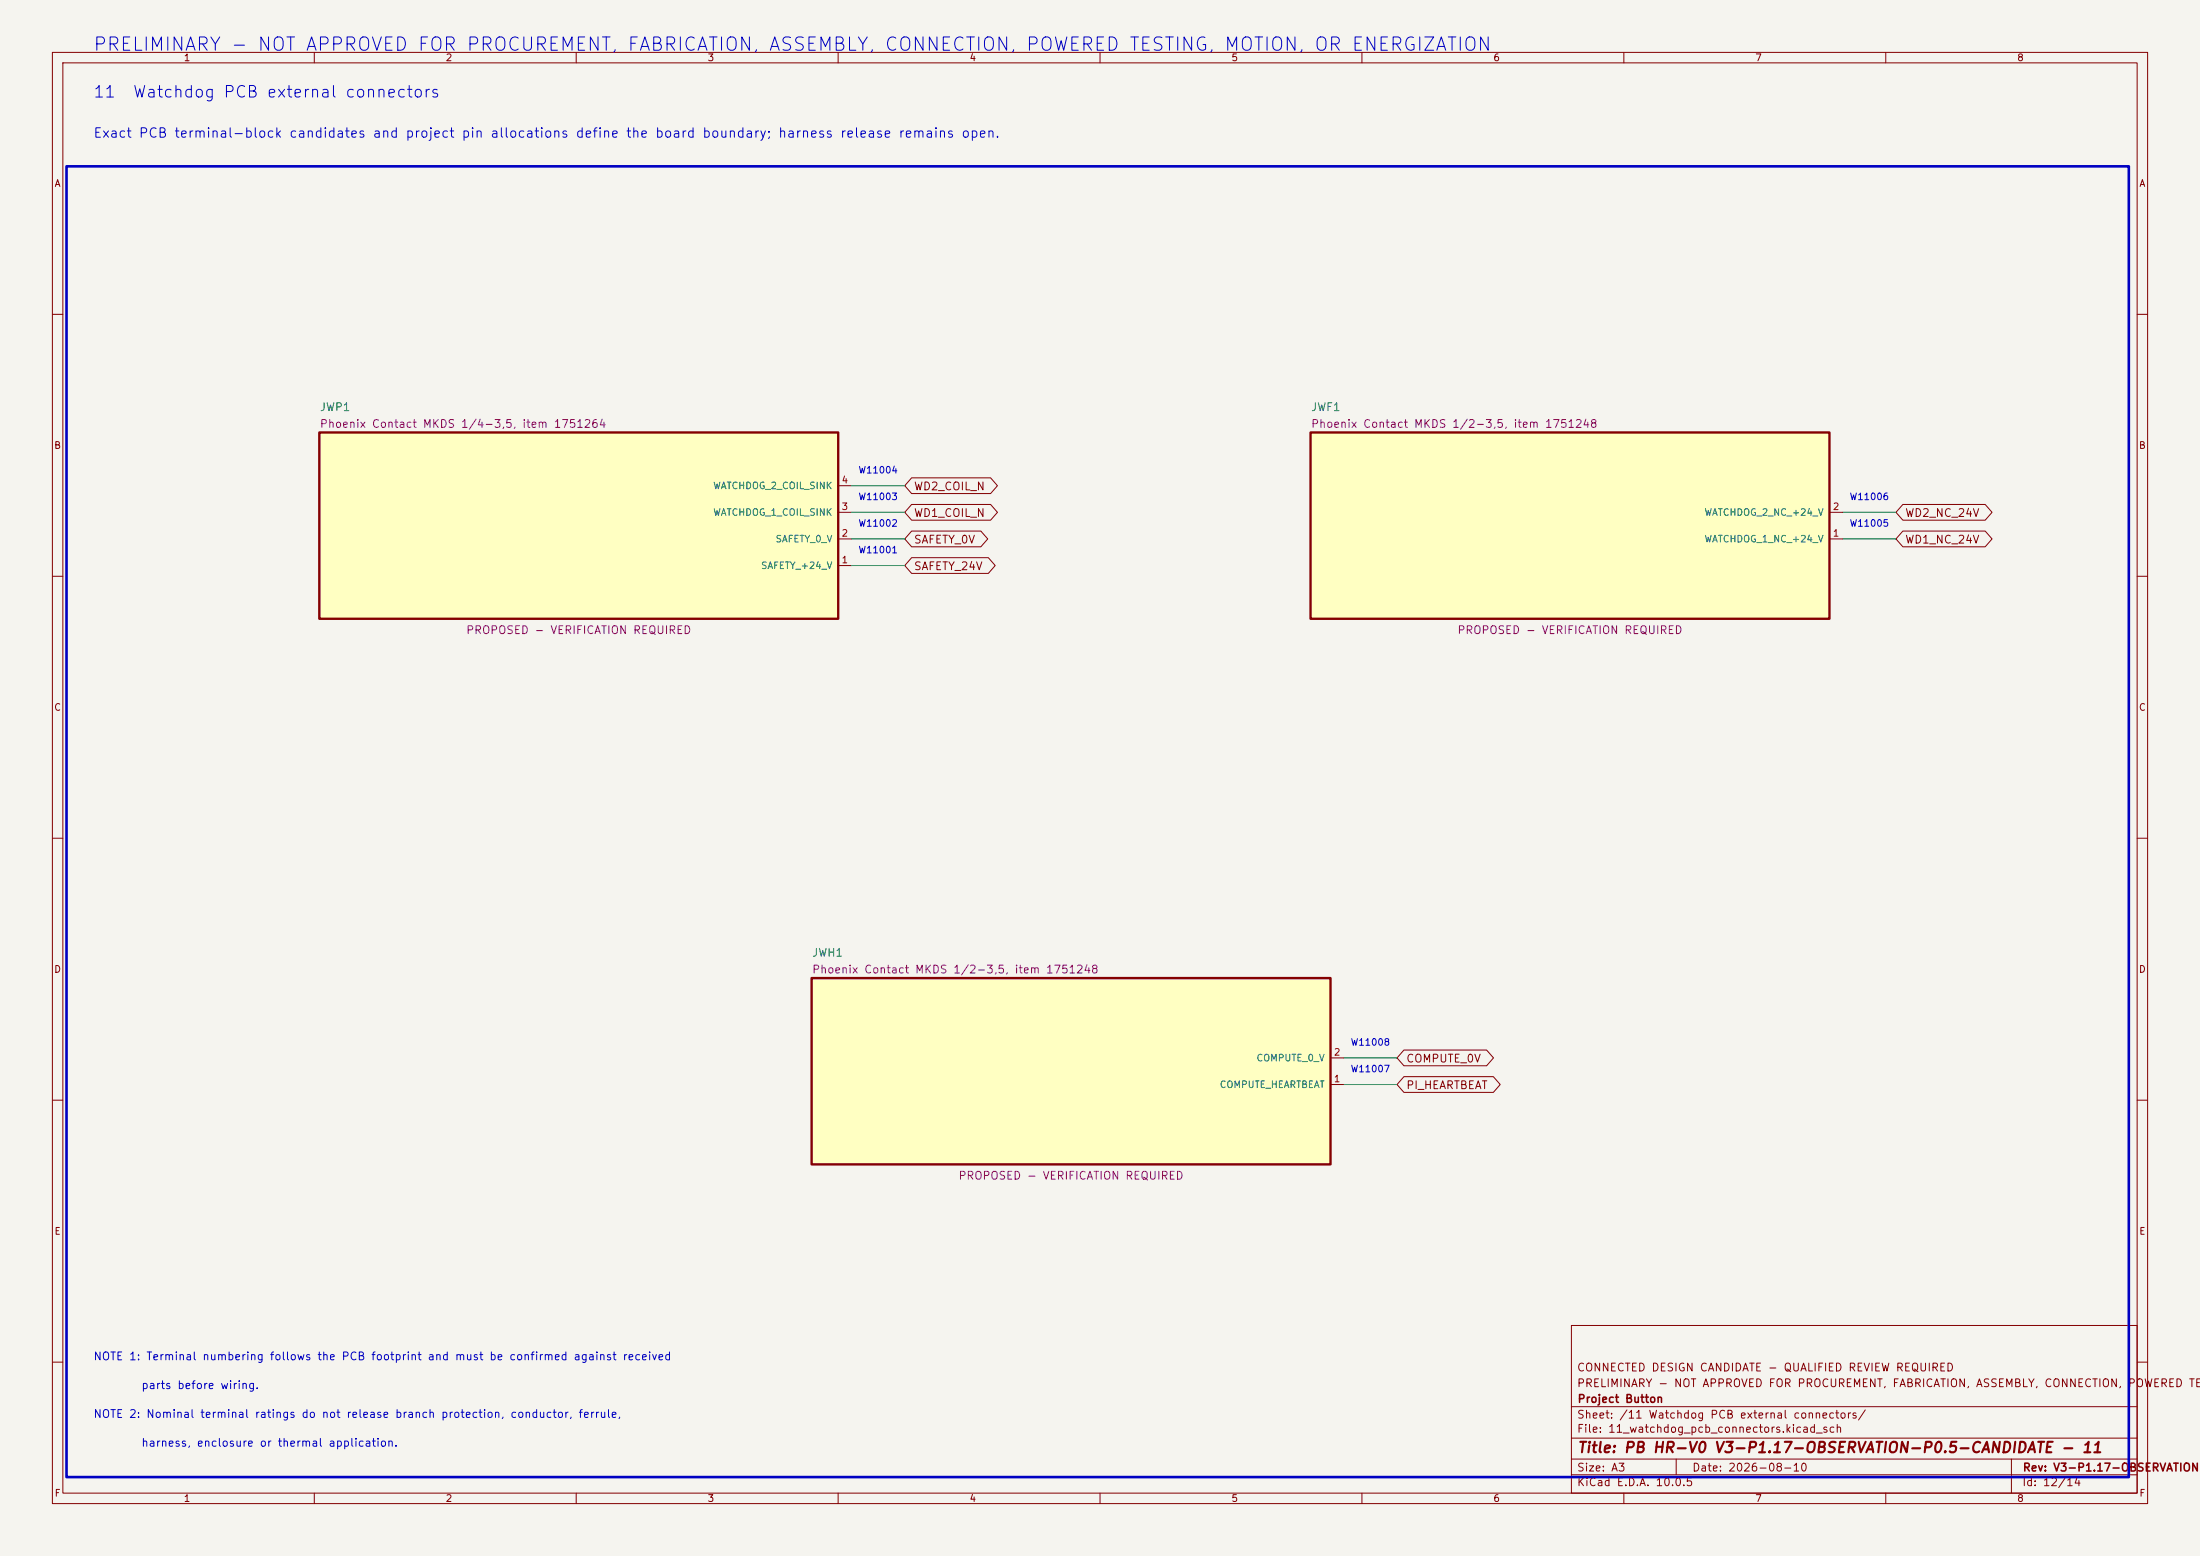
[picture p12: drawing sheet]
(kicad_sch
 (version 20250114) (generator "eeschema") (generator_version "10.0") (paper "A3")
 (title_block (title "PB HR-V0 V3-P1.17-OBSERVATION-P0.5-CANDIDATE - 11") (date "2026-08-10") (rev "V3-P1.17-OBSERVATION-P0.5-CANDIDATE")
  (company "Project Button") (comment 1 "PRELIMINARY - NOT APPROVED FOR PROCUREMENT, FABRICATION, ASSEMBLY, CONNECTION, POWERED TESTING, MOTION, OR ENERGIZATION") (comment 2 "CONNECTED DESIGN CANDIDATE - QUALIFIED REVIEW REQUIRED"))
 (lib_symbols (symbol "PBV3:JWP1"
   (pin_names (offset 1.016)) (exclude_from_sim no) (in_bom yes) (on_board yes)
   (property "Reference" "JWP1" (at -49.53 -21.78 0) (effects (font (size 1.50 1.50)) (justify left bottom)))
   (property "Value" "Phoenix Contact MKDS 1/4-3,5, item 1751264" (at 0.00 0.00 0) (effects (font (size 1.50 1.50)) (hide yes)))
   (property "Footprint" "PBV3_Footprints:MKDS_1_4_3P5" (at 0.00 0.00 0) (effects (font (size 1.50 1.50)) (hide yes)))
   (property "Datasheet" "https://www.phoenixcontact.com/gb/products/1751264/pdf" (at 0.00 0.00 0) (effects (font (size 1.50 1.50)) (hide yes)))
   (property "Description" "Project pin allocation is frozen for the PCB candidate. Manufacturer identity, 3.5 mm pitch, 1.1 mm PCB hole, conductor range and torque are controlled; branch protection, current, temperature, ferrule, harness, marking and received orientation remain open." (at 0.00 0.00 0) (effects (font (size 1.50 1.50)) (hide yes)))
   (property "Status" "PROPOSED - VERIFICATION REQUIRED" (at 0.00 20.78 0) (effects (font (size 1.50 1.50)) (justify bottom)))
   (property "Evidence" "Phoenix Contact official product PDF for item 1751264 generated 2026-08-06; 17.5 A nominal, 200 V nominal, AWG 26-16, 0.22-0.25 N m and 5 mm strip data recorded. Application release remains open." (at 0.00 0.00 0) (effects (font (size 1.50 1.50)) (hide yes)))
   (property "Display" "Phoenix Contact MKDS 1/4-3,5, item 1751264" (at -49.53 -18.58 0) (effects (font (size 1.50 1.50)) (justify left bottom)))
   (symbol "JWP1_0_1"
    (rectangle (start -49.53 -17.78) (end 49.53 17.78) (stroke (width 0.45) (type solid)) (fill (type background))))
   (symbol "JWP1_1_1" (pin passive line (at 52.07 -7.62 180) (length 2.54) (name "SAFETY +24 V" (effects (font (size 1.27 1.27)))) (number "1" (effects (font (size 1.27 1.27))))) (pin passive line (at 52.07 -2.54 180) (length 2.54) (name "SAFETY 0 V" (effects (font (size 1.27 1.27)))) (number "2" (effects (font (size 1.27 1.27))))) (pin passive line (at 52.07 2.54 180) (length 2.54) (name "WATCHDOG 1 COIL SINK" (effects (font (size 1.27 1.27)))) (number "3" (effects (font (size 1.27 1.27))))) (pin passive line (at 52.07 7.62 180) (length 2.54) (name "WATCHDOG 2 COIL SINK" (effects (font (size 1.27 1.27)))) (number "4" (effects (font (size 1.27 1.27))))))
   (embedded_fonts no))
(symbol "PBV3:JWF1"
   (pin_names (offset 1.016)) (exclude_from_sim no) (in_bom yes) (on_board yes)
   (property "Reference" "JWF1" (at -49.53 -21.78 0) (effects (font (size 1.50 1.50)) (justify left bottom)))
   (property "Value" "Phoenix Contact MKDS 1/2-3,5, item 1751248" (at 0.00 0.00 0) (effects (font (size 1.50 1.50)) (hide yes)))
   (property "Footprint" "PBV3_Footprints:MKDS_1_2_3P5" (at 0.00 0.00 0) (effects (font (size 1.50 1.50)) (hide yes)))
   (property "Datasheet" "https://www.phoenixcontact.com/en-us/products/printed-circuit-board-terminal-mkds-1-2-35-1751248" (at 0.00 0.00 0) (effects (font (size 1.50 1.50)) (hide yes)))
   (property "Description" "Project pin allocation is frozen for the PCB candidate. Exact relay-contact harness, conductor, marking, torque, strain relief, received orientation and application evidence remain open." (at 0.00 0.00 0) (effects (font (size 1.50 1.50)) (hide yes)))
   (property "Status" "PROPOSED - VERIFICATION REQUIRED" (at 0.00 20.78 0) (effects (font (size 1.50 1.50)) (justify bottom)))
   (property "Evidence" "Phoenix Contact official product data for item 1751248 accessed 2026-08-06; 3.5 mm pitch, 1.1 mm PCB hole, 17.5 A nominal, 200 V nominal, AWG 26-16 and 0.22-0.25 N m recorded." (at 0.00 0.00 0) (effects (font (size 1.50 1.50)) (hide yes)))
   (property "Display" "Phoenix Contact MKDS 1/2-3,5, item 1751248" (at -49.53 -18.58 0) (effects (font (size 1.50 1.50)) (justify left bottom)))
   (symbol "JWF1_0_1"
    (rectangle (start -49.53 -17.78) (end 49.53 17.78) (stroke (width 0.45) (type solid)) (fill (type background))))
   (symbol "JWF1_1_1" (pin passive line (at 52.07 -2.54 180) (length 2.54) (name "WATCHDOG 1 NC +24 V" (effects (font (size 1.27 1.27)))) (number "1" (effects (font (size 1.27 1.27))))) (pin passive line (at 52.07 2.54 180) (length 2.54) (name "WATCHDOG 2 NC +24 V" (effects (font (size 1.27 1.27)))) (number "2" (effects (font (size 1.27 1.27))))))
   (embedded_fonts no))
(symbol "PBV3:JWH1"
   (pin_names (offset 1.016)) (exclude_from_sim no) (in_bom yes) (on_board yes)
   (property "Reference" "JWH1" (at -49.53 -21.78 0) (effects (font (size 1.50 1.50)) (justify left bottom)))
   (property "Value" "Phoenix Contact MKDS 1/2-3,5, item 1751248" (at 0.00 0.00 0) (effects (font (size 1.50 1.50)) (hide yes)))
   (property "Footprint" "PBV3_Footprints:MKDS_1_2_3P5" (at 0.00 0.00 0) (effects (font (size 1.50 1.50)) (hide yes)))
   (property "Datasheet" "https://www.phoenixcontact.com/en-us/products/printed-circuit-board-terminal-mkds-1-2-35-1751248" (at 0.00 0.00 0) (effects (font (size 1.50 1.50)) (hide yes)))
   (property "Description" "Project pin allocation is frozen for the ordinary isolated heartbeat input. GPIO source identity, cable, shielding, retention, strain relief, received orientation and EMC evidence remain open." (at 0.00 0.00 0) (effects (font (size 1.50 1.50)) (hide yes)))
   (property "Status" "PROPOSED - VERIFICATION REQUIRED" (at 0.00 20.78 0) (effects (font (size 1.50 1.50)) (justify bottom)))
   (property "Evidence" "Phoenix Contact official product data for item 1751248 accessed 2026-08-06; 3.5 mm pitch, 1.1 mm PCB hole, conductor range and torque recorded. No safety credit is assigned." (at 0.00 0.00 0) (effects (font (size 1.50 1.50)) (hide yes)))
   (property "Display" "Phoenix Contact MKDS 1/2-3,5, item 1751248" (at -49.53 -18.58 0) (effects (font (size 1.50 1.50)) (justify left bottom)))
   (symbol "JWH1_0_1"
    (rectangle (start -49.53 -17.78) (end 49.53 17.78) (stroke (width 0.45) (type solid)) (fill (type background))))
   (symbol "JWH1_1_1" (pin passive line (at 52.07 -2.54 180) (length 2.54) (name "COMPUTE HEARTBEAT" (effects (font (size 1.27 1.27)))) (number "1" (effects (font (size 1.27 1.27))))) (pin passive line (at 52.07 2.54 180) (length 2.54) (name "COMPUTE 0 V" (effects (font (size 1.27 1.27)))) (number "2" (effects (font (size 1.27 1.27))))))
   (embedded_fonts no)))
 (text "PRELIMINARY - NOT APPROVED FOR PROCUREMENT, FABRICATION, ASSEMBLY, CONNECTION, POWERED TESTING, MOTION, OR ENERGIZATION" (exclude_from_sim no) (at 17.78 10.16 0) (effects (font (size 2.54 2.54)) (justify left bottom))) (text "11  Watchdog PCB external connectors" (exclude_from_sim no) (at 17.78 19.05 0) (effects (font (size 2.20 2.20)) (justify left bottom))) (text "Exact PCB terminal-block candidates and project pin allocations define the board boundary; harness release remains open." (exclude_from_sim no) (at 17.78 26.67 0) (effects (font (size 1.80 1.80)) (justify left bottom))) (rectangle (start 12.70 31.75) (end 406.40 281.94) (stroke (width 0.50) (type solid)) (fill (type none))) (wire (pts (xy 162.56 107.95) (xy 172.72 107.95)) (stroke (width 0) (type default)))
(global_label "SAFETY_24V" (shape bidirectional) (at 172.72 107.95 0) (fields_autoplaced yes) (effects (font (size 1.50 1.50)) (justify left))
    (property "Intersheetrefs" "${INTERSHEET_REFS}" (at 172.72 110.49 0) (effects (font (size 1.27 1.27)) (hide yes))))
(text "W11001" (exclude_from_sim no) (at 167.64 105.95 0) (effects (font (size 1.27 1.27)) (justify bottom)))
(wire (pts (xy 162.56 102.87) (xy 172.72 102.87)) (stroke (width 0) (type default)))
(global_label "SAFETY_0V" (shape bidirectional) (at 172.72 102.87 0) (fields_autoplaced yes) (effects (font (size 1.50 1.50)) (justify left))
    (property "Intersheetrefs" "${INTERSHEET_REFS}" (at 172.72 105.41 0) (effects (font (size 1.27 1.27)) (hide yes))))
(text "W11002" (exclude_from_sim no) (at 167.64 100.87 0) (effects (font (size 1.27 1.27)) (justify bottom)))
(wire (pts (xy 162.56 97.79) (xy 172.72 97.79)) (stroke (width 0) (type default)))
(global_label "WD1_COIL_N" (shape bidirectional) (at 172.72 97.79 0) (fields_autoplaced yes) (effects (font (size 1.50 1.50)) (justify left))
    (property "Intersheetrefs" "${INTERSHEET_REFS}" (at 172.72 100.33 0) (effects (font (size 1.27 1.27)) (hide yes))))
(text "W11003" (exclude_from_sim no) (at 167.64 95.79 0) (effects (font (size 1.27 1.27)) (justify bottom)))
(wire (pts (xy 162.56 92.71) (xy 172.72 92.71)) (stroke (width 0) (type default)))
(global_label "WD2_COIL_N" (shape bidirectional) (at 172.72 92.71 0) (fields_autoplaced yes) (effects (font (size 1.50 1.50)) (justify left))
    (property "Intersheetrefs" "${INTERSHEET_REFS}" (at 172.72 95.25 0) (effects (font (size 1.27 1.27)) (hide yes))))
(text "W11004" (exclude_from_sim no) (at 167.64 90.71 0) (effects (font (size 1.27 1.27)) (justify bottom))) (wire (pts (xy 351.79 102.87) (xy 361.95 102.87)) (stroke (width 0) (type default)))
(global_label "WD1_NC_24V" (shape bidirectional) (at 361.95 102.87 0) (fields_autoplaced yes) (effects (font (size 1.50 1.50)) (justify left))
    (property "Intersheetrefs" "${INTERSHEET_REFS}" (at 361.95 105.41 0) (effects (font (size 1.27 1.27)) (hide yes))))
(text "W11005" (exclude_from_sim no) (at 356.87 100.87 0) (effects (font (size 1.27 1.27)) (justify bottom)))
(wire (pts (xy 351.79 97.79) (xy 361.95 97.79)) (stroke (width 0) (type default)))
(global_label "WD2_NC_24V" (shape bidirectional) (at 361.95 97.79 0) (fields_autoplaced yes) (effects (font (size 1.50 1.50)) (justify left))
    (property "Intersheetrefs" "${INTERSHEET_REFS}" (at 361.95 100.33 0) (effects (font (size 1.27 1.27)) (hide yes))))
(text "W11006" (exclude_from_sim no) (at 356.87 95.79 0) (effects (font (size 1.27 1.27)) (justify bottom))) (wire (pts (xy 256.54 207.01) (xy 266.70 207.01)) (stroke (width 0) (type default)))
(global_label "PI_HEARTBEAT" (shape bidirectional) (at 266.70 207.01 0) (fields_autoplaced yes) (effects (font (size 1.50 1.50)) (justify left))
    (property "Intersheetrefs" "${INTERSHEET_REFS}" (at 266.70 209.55 0) (effects (font (size 1.27 1.27)) (hide yes))))
(text "W11007" (exclude_from_sim no) (at 261.62 205.01 0) (effects (font (size 1.27 1.27)) (justify bottom)))
(wire (pts (xy 256.54 201.93) (xy 266.70 201.93)) (stroke (width 0) (type default)))
(global_label "COMPUTE_0V" (shape bidirectional) (at 266.70 201.93 0) (fields_autoplaced yes) (effects (font (size 1.50 1.50)) (justify left))
    (property "Intersheetrefs" "${INTERSHEET_REFS}" (at 266.70 204.47 0) (effects (font (size 1.27 1.27)) (hide yes))))
(text "W11008" (exclude_from_sim no) (at 261.62 199.93 0) (effects (font (size 1.27 1.27)) (justify bottom))) (text "NOTE 1: Terminal numbering follows the PCB footprint and must be confirmed against received" (exclude_from_sim no) (at 17.78 260.00 0) (effects (font (size 1.50 1.50)) (justify left bottom))) (text "        parts before wiring." (exclude_from_sim no) (at 17.78 265.50 0) (effects (font (size 1.50 1.50)) (justify left bottom))) (text "NOTE 2: Nominal terminal ratings do not release branch protection, conductor, ferrule," (exclude_from_sim no) (at 17.78 271.00 0) (effects (font (size 1.50 1.50)) (justify left bottom))) (text "        harness, enclosure or thermal application." (exclude_from_sim no) (at 17.78 276.50 0) (effects (font (size 1.50 1.50)) (justify left bottom)))
 (symbol
   (lib_id "PBV3:JWP1") (at 110.49 100.33 0) (unit 1) (exclude_from_sim no) (in_bom yes) (on_board yes) (dnp no)
   (property "Reference" "JWP1" (at 60.96 78.55 0) (effects (font (size 1.50 1.50)) (justify left bottom)))
   (property "Value" "Phoenix Contact MKDS 1/4-3,5, item 1751264" (at 110.49 100.33 0) (effects (font (size 1.50 1.50)) (hide yes)))
   (property "Footprint" "PBV3_Footprints:MKDS_1_4_3P5" (at 110.49 100.33 0) (effects (font (size 1.50 1.50)) (hide yes)))
   (property "Datasheet" "https://www.phoenixcontact.com/gb/products/1751264/pdf" (at 110.49 100.33 0) (effects (font (size 1.50 1.50)) (hide yes)))
   (property "Description" "Project pin allocation is frozen for the PCB candidate. Manufacturer identity, 3.5 mm pitch, 1.1 mm PCB hole, conductor range and torque are controlled; branch protection, current, temperature, ferrule, harness, marking and received orientation remain open." (at 110.49 100.33 0) (effects (font (size 1.50 1.50)) (hide yes)))
   (property "Status" "PROPOSED - VERIFICATION REQUIRED" (at 110.49 121.11 0) (effects (font (size 1.50 1.50)) (justify bottom)))
   (property "Evidence" "Phoenix Contact official product PDF for item 1751264 generated 2026-08-06; 17.5 A nominal, 200 V nominal, AWG 26-16, 0.22-0.25 N m and 5 mm strip data recorded. Application release remains open." (at 110.49 100.33 0) (effects (font (size 1.50 1.50)) (hide yes)))
   (property "Display" "Phoenix Contact MKDS 1/4-3,5, item 1751264" (at 60.96 81.75 0) (effects (font (size 1.50 1.50)) (justify left bottom))) (pin "1") (pin "2") (pin "3") (pin "4"))
(symbol
   (lib_id "PBV3:JWF1") (at 299.72 100.33 0) (unit 1) (exclude_from_sim no) (in_bom yes) (on_board yes) (dnp no)
   (property "Reference" "JWF1" (at 250.19 78.55 0) (effects (font (size 1.50 1.50)) (justify left bottom)))
   (property "Value" "Phoenix Contact MKDS 1/2-3,5, item 1751248" (at 299.72 100.33 0) (effects (font (size 1.50 1.50)) (hide yes)))
   (property "Footprint" "PBV3_Footprints:MKDS_1_2_3P5" (at 299.72 100.33 0) (effects (font (size 1.50 1.50)) (hide yes)))
   (property "Datasheet" "https://www.phoenixcontact.com/en-us/products/printed-circuit-board-terminal-mkds-1-2-35-1751248" (at 299.72 100.33 0) (effects (font (size 1.50 1.50)) (hide yes)))
   (property "Description" "Project pin allocation is frozen for the PCB candidate. Exact relay-contact harness, conductor, marking, torque, strain relief, received orientation and application evidence remain open." (at 299.72 100.33 0) (effects (font (size 1.50 1.50)) (hide yes)))
   (property "Status" "PROPOSED - VERIFICATION REQUIRED" (at 299.72 121.11 0) (effects (font (size 1.50 1.50)) (justify bottom)))
   (property "Evidence" "Phoenix Contact official product data for item 1751248 accessed 2026-08-06; 3.5 mm pitch, 1.1 mm PCB hole, 17.5 A nominal, 200 V nominal, AWG 26-16 and 0.22-0.25 N m recorded." (at 299.72 100.33 0) (effects (font (size 1.50 1.50)) (hide yes)))
   (property "Display" "Phoenix Contact MKDS 1/2-3,5, item 1751248" (at 250.19 81.75 0) (effects (font (size 1.50 1.50)) (justify left bottom))) (pin "1") (pin "2"))
(symbol
   (lib_id "PBV3:JWH1") (at 204.47 204.47 0) (unit 1) (exclude_from_sim no) (in_bom yes) (on_board yes) (dnp no)
   (property "Reference" "JWH1" (at 154.94 182.69 0) (effects (font (size 1.50 1.50)) (justify left bottom)))
   (property "Value" "Phoenix Contact MKDS 1/2-3,5, item 1751248" (at 204.47 204.47 0) (effects (font (size 1.50 1.50)) (hide yes)))
   (property "Footprint" "PBV3_Footprints:MKDS_1_2_3P5" (at 204.47 204.47 0) (effects (font (size 1.50 1.50)) (hide yes)))
   (property "Datasheet" "https://www.phoenixcontact.com/en-us/products/printed-circuit-board-terminal-mkds-1-2-35-1751248" (at 204.47 204.47 0) (effects (font (size 1.50 1.50)) (hide yes)))
   (property "Description" "Project pin allocation is frozen for the ordinary isolated heartbeat input. GPIO source identity, cable, shielding, retention, strain relief, received orientation and EMC evidence remain open." (at 204.47 204.47 0) (effects (font (size 1.50 1.50)) (hide yes)))
   (property "Status" "PROPOSED - VERIFICATION REQUIRED" (at 204.47 225.25 0) (effects (font (size 1.50 1.50)) (justify bottom)))
   (property "Evidence" "Phoenix Contact official product data for item 1751248 accessed 2026-08-06; 3.5 mm pitch, 1.1 mm PCB hole, conductor range and torque recorded. No safety credit is assigned." (at 204.47 204.47 0) (effects (font (size 1.50 1.50)) (hide yes)))
   (property "Display" "Phoenix Contact MKDS 1/2-3,5, item 1751248" (at 154.94 185.89 0) (effects (font (size 1.50 1.50)) (justify left bottom))) (pin "1") (pin "2"))
 (embedded_fonts no))
